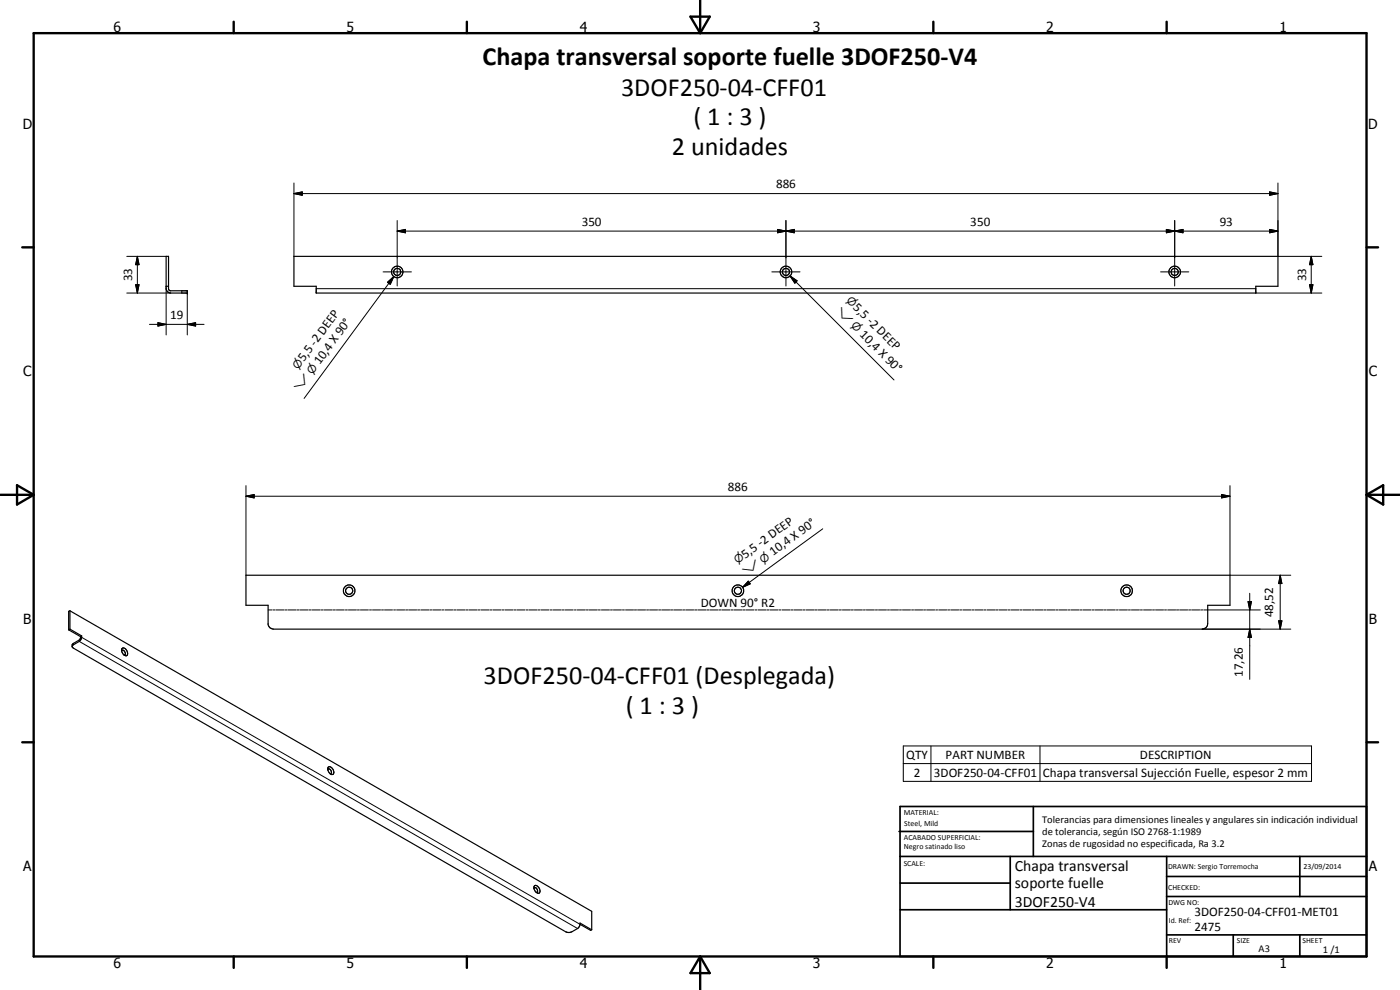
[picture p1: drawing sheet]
<svg xmlns="http://www.w3.org/2000/svg" width="420mm" height="297mm" viewBox="0 0 420 297" stroke-linecap="round" stroke-linejoin="round" font-family="sans-serif">
<g fill="none" stroke="#000" stroke-width=".35">
<path d="M49.9 76.9h.7v10l.4 .3h5.2v.7h-5l-.9-.4-.3-.4zM88.2 76.9h295.3v9h-6.6v2h-282v-2h-6.7zM49.9 85.9h.7M73.8 172.6h295.3v9h-6.7v6.1l-.5 .7-1.1 .4h-278.7l-1-.4-.6-1v-5.8h-6.7zM20.6 189l3.6 2M21 188.8l3.5 2M21 188.8l-.4 .2M21 183.3l156.6 90.1v5.6M21 183.3v5.5M21 183.3l-.4 .1v5.6M24.2 191l-.3 .9-2.2 1.5v.7l.3 .4 147.8 85.1 .7 .2 1.1-.2 1.9-1.1 .6-1.2M24.5 190.8a1.73 1.73 0 0 1-.7 1.6l-2.1 1.4"/>
<path d="M24.5 190.8l-.3 .2M36.5 195.3l.1-.1a.78 .78 0 0 1 .9 .3 .78 .78 0 0 1-.2 1h-.1M36.7 194.5a1.42 1.42 0 0 1 1.4 .7 1.42 1.42 0 0 1-.2 1.6 1.61 1.61 0 0 1-1.2-2.3zM98.4 230.9a.67 .67 0 0 1 .8-.1 .67 .67 0 0 1 .3 .8l-.2 .5-.2 .1M98.5 230.2a1.37 1.37 0 0 1 1.4 .4 1.37 1.37 0 0 1 .2 1.4 .97 .97 0 0 1-1 .2 .97 .97 0 0 1-.6-.9zM160.2 266.6l.1-.2a.79 .79 0 0 1 .9 .4 .79 .79 0 0 1-.1 1h-.2M160.3 265.9a1.14 1.14 0 0 1 1.7 1.1 .69 .69 0 0 1-.3 1 .69 .69 0 0 1-.9-.4 1.57 1.57 0 0 1-.5-1.7zM174.1 277.3v-.4l3.5 2.1M174.1 277.3l3.1 1.8 .4-.1"/>
<circle cx="119.2" cy="81.6" r="1.06"/>
<circle cx="119.2" cy="81.6" r="1.74"/>
<circle cx="235.9" cy="81.6" r="1.74"/>
<circle cx="235.9" cy="81.6" r="1.06"/>
<circle cx="352.5" cy="81.6" r="1.07"/>
<circle cx="352.6" cy="81.6" r="1.74"/>
<circle cx="104.8" cy="177.3" r="1.06"/>
<circle cx="104.8" cy="177.3" r="1.74"/>
<circle cx="221.4" cy="177.3" r="1.06"/>
<circle cx="221.5" cy="177.3" r="1.75"/>
<circle cx="338.1" cy="177.2" r="1.07"/>
<circle cx="338.1" cy="177.2" r="1.75"/>
</g>
<g fill="#000">
<circle cx="56.2" cy="87.2" r=".18"/>
<circle cx="56.2" cy="87.9" r=".18"/>
</g>
<g fill="none" stroke="#000" stroke-width=".3">
<path d="M88.2 58.1l2.5-.5v1zM88.2 58.1h295.3M88.2 54.9v22M381 57.6l2.5 .5-2.5 .5zM383.5 54.9v22h13.2M38 76.9h11.9M41.2 76.9l.5 2.5h-1zM41.2 76.9v11M119.2 69.3l2.5-.5v1zM119.2 66.2v19.6M119.2 69.3h264.3M233.4 68.8l2.5 .5-2.5 .5z"/>
<path d="M233.4 68.8l5 1v-1l-5 1zM235.9 69.3l2.5-.5v1zM235.9 66.2v19.6M350 68.8l2.5 .5-2.5 .5zM350 68.8l5 1v-1l-5 1zM352.5 69.3l2.5-.5v1zM352.5 66.2v19.6M381 68.8l2.5 .5-2.5 .5zM393.5 76.9l.5 2.5h-1zM393.5 76.9v11M38 87.9h13.2M40.7 85.4h1l-.5 2.5z"/>
<path d="M44.9 97.3h16.3M47.4 96.8l2.5 .5-2.5 .5zM49.9 85.9v14.6M54.6 87.2v.7M56.2 97.3l2.5-.5v1zM56.2 87.9v12.6M94.9 86.6h282M115 81.6h8.5M116.3 84.7l1.9-1.7-1.1 2.3zM118.2 83l-26.9 36.5M231.6 81.6h8.5M237.1 82.8l2.1 1.4-.7 .8z"/>
<path d="M237.1 82.8l31.2 31.2M348.3 81.6h8.5M376.9 87.9h19.8M393 85.4h1l-.5 2.5zM73.8 148.9l2.5-.5v1zM73.8 148.9h295.3M73.8 145.7v26.9M246.9 158.7l-24.1 17.5M366.6 148.4l2.5 .5-2.5 .5zM369.1 145.7v26.9h18.3M224.6 174.4l.6 .8-2.4 1zM375.1 178v25.8"/>
<path d="M384.2 172.6l.5 2.5h-1zM384.2 172.6v16.2M22 193v.5M23.8 192.4l149.5 86.2M24.5 191.2l149.6 86.1M80.5 183h1.1M81.9 183h.7M82.9 183h2.4M85.6 183h.6M86.5 183h2.4M89.2 183h.6M90.1 183h2.4"/>
<path d="M92.8 183h.6M93.7 183h2.4M96.4 183h.6M97.3 183h2.4M100 183h.7M101 183h2.3M103.7 183h.6M104.6 183h2.4M107.3 183h.6M108.2 183h2.4M110.9 183h.6M111.8 183h2.4"/>
<path d="M114.5 183h.6M115.4 183h2.4M118.1 183h.6M119 183h2.4M121.7 183h.6M122.6 183h2.4M125.3 183h.6M126.3 183h2.4M129 183h.6M129.9 183h2.4M132.6 183h.6M133.5 183h2.4"/>
<path d="M136.2 183h.6M137.1 183h2.4M139.8 183h.6M140.7 183h2.4M143.4 183h.6M144.3 183h2.4M147 183h.6M147.9 183h2.5M150.7 183h.5M151.5 183h2.5M154.3 183h.6M155.2 183h2.4"/>
<path d="M157.9 183h.6M158.8 183h2.4M161.5 183h.6M162.4 183h2.4M165.1 183h.6M166 183h2.4M168.7 183h.6M169.6 183h2.4M172.4 183h.5M173.3 183h2.4M176 183h.6M176.9 183h2.4"/>
<path d="M179.6 183h.6M180.5 183h2.4M183.2 183h.6M184.1 183h2.4M186.8 183h.6M187.7 183h2.4M190.4 183h.6M191.3 183h2.4M194 183h.6M194.9 183h2.4M197.6 183h.7M198.6 183h2.4"/>
<path d="M201.2 183h.7M202.2 183h2.4M204.9 183h.6M205.8 183h2.4M208.5 183h.6M209.4 183h2.4M212.1 183h.6M213 183h2.4M215.7 183h.6M216.6 183h2.4M219.4 183h.6M220.2 183h2.5"/>
<path d="M223 183h.6M223.8 183h2.5M226.6 183h.5M227.5 183h2.4M230.2 183h.6M231.1 183h2.4M233.8 183h.6M234.7 183h2.4M237.4 183h.6M238.3 183h2.4M241 183h.6M242 183h2.4"/>
<path d="M244.6 183h.7M245.6 183h2.4M248.3 183h.6M249.2 183h2.4M251.9 183h.6M252.8 183h2.4M255.5 183h.6M256.4 183h2.4M259.1 183h.6M260 183h2.4M262.7 183h.6M263.6 183h2.5"/>
<path d="M266.3 183h.6M267.2 183h2.5M269.9 183h.6M270.8 183h2.5M273.6 183h.6M274.5 183h2.4M277.2 183h.6M278.1 183h2.4M280.8 183h.6M281.7 183h2.4M284.4 183h.6M285.3 183h2.4"/>
<path d="M288 183h.6M289 183h2.4M291.7 183h.6M292.6 183h2.4M295.3 183h.6M296.2 183h2.4M298.9 183h.6M299.8 183h2.4M302.5 183h.6M303.4 183h2.4M306.1 183h.6M307 183h2.4"/>
<path d="M309.7 183h.6M310.6 183h2.4M313.3 183h.6M314.2 183h2.4M316.9 183h.7M317.9 183h2.4M320.6 183h.6M321.5 183h2.4M324.2 183h.6M325.1 183h2.4M327.8 183h.6M328.7 183h2.4"/>
<path d="M331.4 183h.6M332.3 183h2.4M335.1 183h.5M335.9 183h2.5M338.7 183h.5M339.5 183h2.5M342.3 183h.5M343.2 183h2.4M345.9 183h.6M346.8 183h2.4M349.5 183h.6M350.4 183h2.4"/>
<path d="M353.1 183h.6M354 183h2.4M356.7 183h.6M357.6 183h2.4M360.3 183h.7M360.8 188.8h26.6M361.3 183h16.9M374.6 180.5h1l-.5 2.5zM375.1 188.8l.5 2.5h-1zM383.7 186.3h1l-.5 2.5zM271.1 223.8h122.5v10.6h-122.5zM271.1 229.1h122.5"/>
<path d="M279.4 223.8v10.6M312.1 223.8v10.6"/>
</g>
<g fill="none" stroke="#000" stroke-width=".71">
<path d="M10.1 9.9h400v277.1h-400zM70.1 6.5v3.4M140.1 6.5v3.4M207.2 5h5.8l-2.9 4.9zM210.1 0v9.9M280.1 6.5v3.4M350.1 6.5v3.4M6.7 74.2h3.4M410.1 74.2h3.5M.1 148.5h10M5.1 145.6l5 2.9-5 2.9zM410.1 148.5h10"/>
<path d="M410.1 148.5l5-2.9v5.8zM6.7 222.7h3.4M410.1 222.7h3.5M70.1 287v3.4M140.1 287v3.4M210.1 287v10M210.1 287l2.9 5h-5.8zM280.1 287v3.4M350.1 287v3.4"/>
</g>
<g fill="none" stroke="#000" stroke-width=".51">
<path d="M269.8 249.5h40.3M270.1 242h140v45h-140zM270.1 257h140M303.2 257v16M310.1 242v15M350.1 257v30M390.1 257v12M270.1 265h33.1M270.1 273h80M350.1 269h60M350.1 263h60M350.1 280.5h60"/>
<path d="M370.1 280.5v6.5M390.1 280.5v6.5"/>
</g>
<g fill="#000">
<path d="M88.2 58.1l2.5-.5v1zM381 57.6l2.5 .5-2.5 .5zM41.2 76.9l.5 2.5h-1zM119.2 69.3l2.5-.5v1zM233.4 68.8l2.5 .5-2.5 .5zM235.9 69.3l2.5-.5v1zM350 68.8l2.5 .5-2.5 .5zM352.5 69.3l2.5-.5v1zM381 68.8l2.5 .5-2.5 .5zM393.5 76.9l.5 2.5h-1zM40.7 85.4h1l-.5 2.5zM47.4 96.8l2.5 .5-2.5 .5z"/>
<path d="M56.2 97.3l2.5-.5v1zM116.3 84.7l1.9-1.7-1.1 2.3zM237.1 82.8l2.1 1.4-.7 .8zM393 85.4h1l-.5 2.5zM73.8 148.9l2.5-.5v1zM366.6 148.4l2.5 .5-2.5 .5zM224.6 174.4l.6 .8-2.4 1zM384.2 172.6l.5 2.5h-1zM374.6 180.5h1l-.5 2.5zM375.1 188.8l.5 2.5h-1zM383.7 186.3h1l-.5 2.5z"/>
</g>
<g font-size="7.9">
<text x="144.8" y="19.6">Chapa transversal soporte fuelle 3DOF250-V4</text>
<text x="186.4" y="28.7">3DOF250-04-CFF01</text>
<text x="208.1" y="37.6">( 1 : 3 )</text>
<text x="201.6" y="46.7">2 unidades</text>
<text x="145.1" y="205.3">3DOF250-04-CFF01 (Desplegada)</text>
<text x="187.8" y="214.3">( 1 : 3 )</text>
</g>
<g font-size="4.7">
<text x="304.6" y="261.2">Chapa transversal</text>
<text x="304.6" y="266.6">soporte fuelle</text>
<text x="304.6" y="272">3DOF250-V4</text>
</g>
<g font-size="4.2">
<text x="34" y="9.6">6</text>
<text x="104" y="9.6">5</text>
<text x="174" y="9.6">4</text>
<text x="244" y="9.6">3</text>
<text x="314" y="9.6">2</text>
<text x="384" y="9.6">1</text>
<text x="6.8" y="38.7">D</text>
<text x="410.6" y="38.7">D</text>
<text x="7" y="112.9">C</text>
<text x="410.8" y="112.9">C</text>
<text x="7" y="187.1">B</text>
<text x="410.8" y="187.1">B</text>
<text x="7" y="261.4">A</text>
<text x="410.8" y="261.4">A</text>
<text x="34" y="290.4">6</text>
<text x="104" y="290.4">5</text>
<text x="174" y="290.4">4</text>
<text x="244" y="290.4">3</text>
<text x="314" y="290.4">2</text>
<text x="384" y="290.4">1</text>
</g>
<g font-size="3.9">
<text x="232.9" y="56.6">886</text>
<text x="174.6" y="67.8">350</text>
<text x="291.2" y="67.8">350</text>
<text x="366" y="67.8">93</text>
<text x="39.7" y="84.5" transform="rotate(-90 39.7 84.5)">33</text>
<text x="392" y="84.5" transform="rotate(-90 392 84.5)">33</text>
<text x="51.1" y="95.8">19</text>
<text x="255.9" y="92.4" transform="rotate(45 255.9 92.4)">5,5 -2 DEEP</text>
<text x="257.9" y="100.5" transform="rotate(45 257.9 100.5)">10,4 X 90°</text>
<text x="91.2" y="108.8" transform="rotate(-54 91.2 108.8)">5,5 -2 DEEP</text>
<text x="96" y="109.6" transform="rotate(-54 96 109.6)">10,4 X 90°</text>
<text x="218.5" y="147.4">886</text>
<text x="223.6" y="167.6" transform="rotate(-36 223.6 167.6)">5,5 -2 DEEP</text>
<text x="232" y="166.9" transform="rotate(-36 232 166.9)">10,4 X 90°</text>
<text x="210.3" y="182.2">DOWN 90° R2</text>
<text x="382.1" y="185.2" transform="rotate(-90 382.1 185.2)">48,52</text>
<text x="373" y="203.1" transform="rotate(-90 373 203.1)">17,26</text>
<text x="272" y="227.8">QTY</text>
<text x="283.8" y="227.8">PART NUMBER</text>
<text x="342.1" y="227.8">DESCRIPTION</text>
<text x="274.3" y="233">2</text>
<text x="280.3" y="233">3DOF250-04-CFF01</text>
<text x="313" y="233.2">Chapa transversal Sujección Fuelle, espesor 2 mm</text>
<text x="358.5" y="275">3DOF250-04-CFF01-MET01</text>
<text x="358.5" y="279.4">2475</text>
</g>
<g font-size="3.3">
<text x="250.8" y="93.5" transform="rotate(45 250.8 93.5)">w</text>
<text x="253.9" y="90.4" transform="rotate(45 253.9 90.4)">n</text>
<text x="255.3" y="98" transform="rotate(45 255.3 98)">n</text>
<text x="89.5" y="111" transform="rotate(-54 89.5 111)">n</text>
<text x="93.8" y="112.6" transform="rotate(-54 93.8 112.6)">n</text>
<text x="90" y="117.7" transform="rotate(-54 90 117.7)">w</text>
<text x="221.3" y="169.3" transform="rotate(-36 221.3 169.3)">n</text>
<text x="223.9" y="172.8" transform="rotate(-36 223.9 172.8)">w</text>
<text x="229.1" y="169.1" transform="rotate(-36 229.1 169.1)">n</text>
</g>
<g font-size="3.1">
<text x="312.7" y="246.8">Tolerancias para dimensiones lineales y angulares sin indicación individual</text>
<text x="312.7" y="250.4">de tolerancia, según ISO 2768-1:1989</text>
<text x="312.7" y="254">Zonas de rugosidad no especificada, Ra 3.2</text>
<text x="377.7" y="285.6">A3</text>
<text x="397" y="285.9">1 /1</text>
</g>
<g font-size="2.4">
<text x="271.2" y="244.4">MATERIAL:</text>
<text x="271.3" y="252">ACABADO SUPERFICIAL:</text>
<text x="271.4" y="247.9">Steel, Mild</text>
<text x="271.3" y="254.6">Negro satinado liso</text>
<text x="271.2" y="259.7">SCALE:</text>
<text x="350.6" y="260.8">DRAWN: Sergio Torremocha</text>
<text x="391.2" y="260.6">23/09/2014</text>
<text x="350.6" y="267">CHECKED:</text>
<text x="350.6" y="271.4">DWG NO:</text>
<text x="350.8" y="276.9">Id. Ref:</text>
<text x="350.8" y="282.8">REV</text>
<text x="371.2" y="282.9">SIZE</text>
<text x="390.9" y="282.9">SHEET</text>
</g>
</svg>
